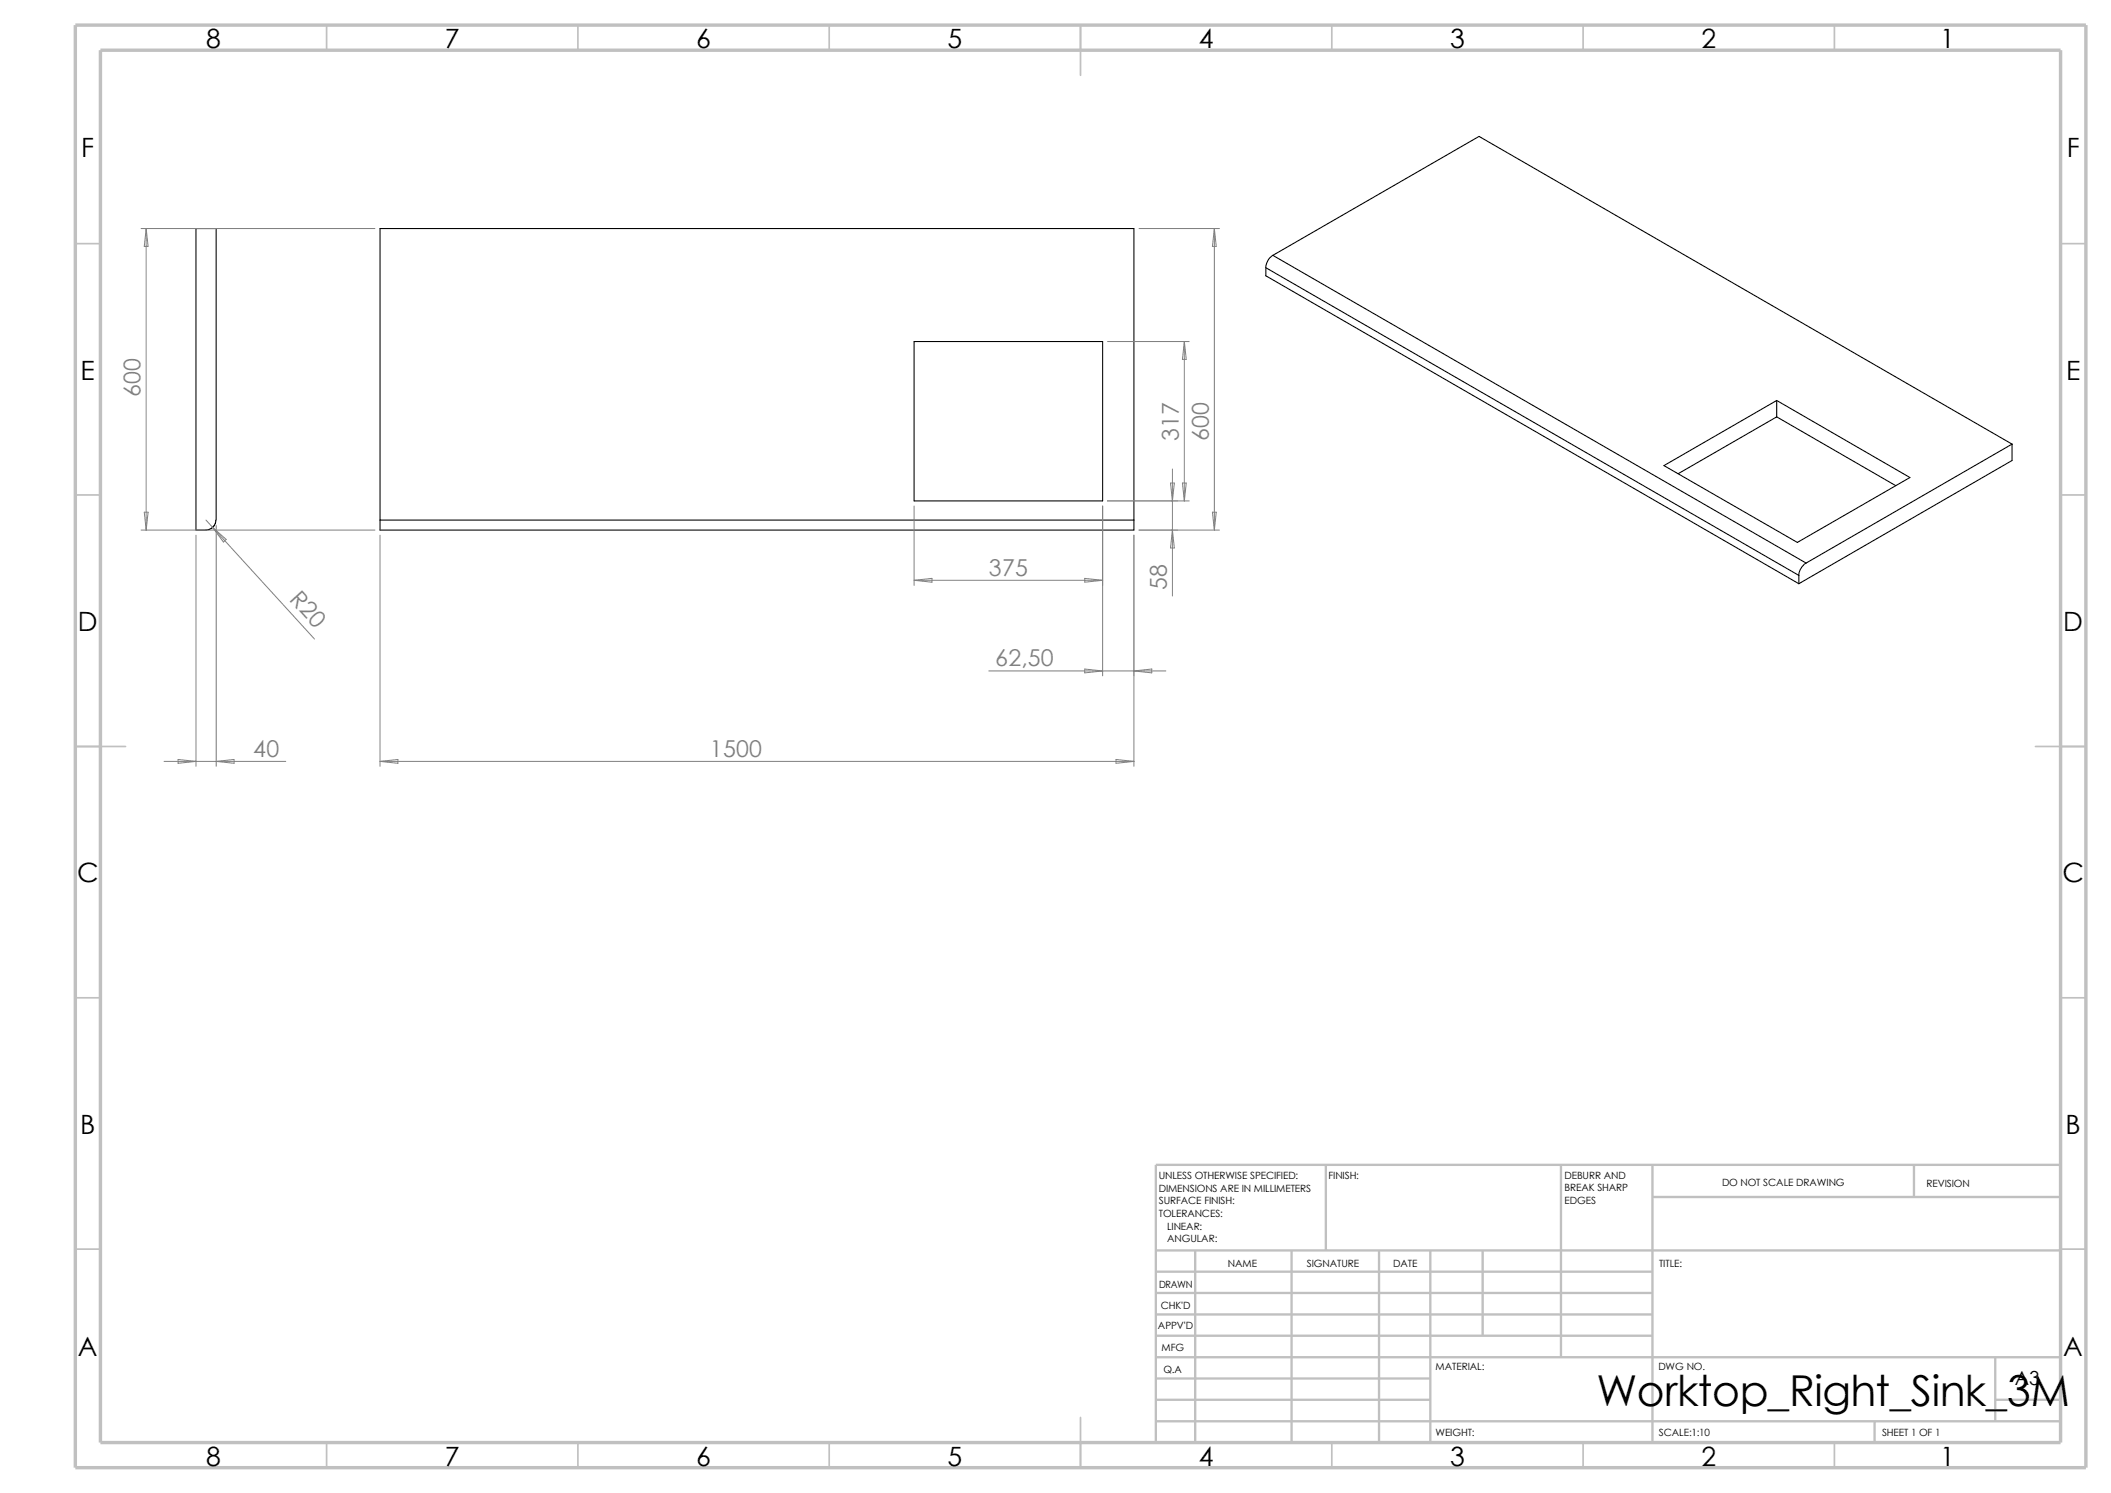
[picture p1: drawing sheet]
<svg xmlns="http://www.w3.org/2000/svg" width="420mm" height="297mm" viewBox="0 0 420 297" stroke-linecap="round" stroke-linejoin="round" font-family="sans-serif">
<g fill="none" stroke="#c0c0c0" stroke-width=".34">
<path d="M65 5v5M115 5v5M165 5v5M215 5v10M265 5v5M315 5v5M365 5v5M15 48.5h5M410 48.5h5M15 98.5h5M410 98.5h5M15 148.5h10"/>
<path d="M405 148.5h10M15 198.5h5M410 198.5h5M15 248.5h5M410 248.5h5M65 287v5M115 287v5M165 287v5M215 282v10M265 287v5M315 287v5M365 287v5"/>
</g>
<g fill="none" stroke="#c0c0c0" stroke-width=".47">
<path d="M263.8 231.7v17.1M310.6 231.7v38.3M328.8 231.7v55.3M328.8 238.1h81.2M380.8 231.7v6.4M410 231.7h-180v55.3M230 248.8h180M230 253h98.8M230 257.2h98.8M237.8 248.8v38.2M257 248.8v38.2M274.4 248.8v38.2"/>
<path d="M284.6 248.8v38.2M295 248.8v16.9M230 261.5h98.8M230 265.7h98.8M230 270h180M230 274.2h54.6M230 278.5h54.6M397 278.5h13M397 270v12.7M230 282.7h180M373 282.7v4.3"/>
</g>
<path d="M15 5h400v287h-400zM20 10h390v277h-390z" fill="none" stroke="#c0c0c0" stroke-width=".68" stroke-linecap="butt"/>
<g fill="none" stroke="#000" stroke-width=".21">
<path d="M251.8 53.3l106.1 61.2M251.8 53.3v1.6l106.1 61.2M253.2 50.8l106.1 61.2M253.2 50.8l41.1-23.7 106 61.2M253.2 50.8a3 3 0 0 0-1.4 2.5M181.9 67.9h37.5v31.8h-37.5zM353.5 79.7v3.2M331 92.6l22.5-12.9 26.5 15.3-22.4 12.9zM353.5 82.9l23.6 13.7M353.5 82.9l-19.6 11.3M400.3 88.3v3.3l-42.4 24.5M400.3 88.3l-41 23.7"/>
<path d="M42.9 103.5v.5l-.3 .6-.5 .5-1.1 .4h-2v-60h4v58M75.6 103.5h150M75.6 103.5v-58h150v58M75.6 103.5v2h150v-2M357.9 114.5v1.6M359.3 112a3.2 3.2 0 0 0-1.4 2.5"/>
</g>
<g fill="none" stroke="#808080" stroke-width=".2">
<path d="M28.1 45.5h46.5M29.1 45.5l.4 3.5h-.8zM29.1 45.5v60M226.6 45.5h16M241.6 45.5v60M241.6 45.5l.4 3.5h-.8zM220.3 67.9h16.3M235.6 67.9l.4 3.6h-.8zM235.6 67.9v31.8M220.3 99.7h16.3M232.9 96.1h.7l-.3 3.6zM233.3 93.3v25.3"/>
<path d="M235.2 96.1h.8l-.4 3.6zM28.1 105.5h46.5M28.7 101.9h.8l-.4 3.6zM39 106.5v45.9M41 103.5l1.3 1.4M42.3 104.9l20.3 22.2M42.3 104.9l2.7 2.4-.6 .5zM43 104.5v47.9M75.6 106.5v45.9M181.9 115.4h37.5M181.9 115.4l3.5-.3v.7zM181.9 100.7v15.8"/>
<path d="M215.8 115.1l3.6 .3-3.6 .4zM219.4 100.7v33.8M225.6 106.5v45.9M226.6 105.5h16M233.3 105.5l.3 3.5h-.7zM241.2 101.9h.8l-.4 3.6zM196.7 133.5h35.2M215.8 133.1l3.6 .4-3.6 .4zM225.6 133.5l3.6-.4v.8zM32.6 151.5h24.3M35.4 151.1l3.6 .4-3.6 .3zM43 151.5l3.6-.4v.7z"/>
<path d="M75.6 151.5h150M75.6 151.5l3.6-.4v.7zM222 151.1l3.6 .4-3.6 .3z"/>
</g>
<text font-size="8.5" x="317.6" y="279.7">Worktop_Right_Sink_3M</text>
<g font-size="5.3">
<text x="41" y="9.6">8</text>
<text x="88.5" y="9.6">7</text>
<text x="138.5" y="9.6">6</text>
<text x="188.5" y="9.6">5</text>
<text x="238.5" y="9.6">4</text>
<text x="288.5" y="9.6">3</text>
<text x="338.5" y="9.6">2</text>
<text x="386" y="9.6">1</text>
<text x="16.2" y="31.3">F</text>
<text x="411.2" y="31.3">F</text>
<text x="16" y="75.6">E</text>
<text x="411" y="75.6">E</text>
<text x="15.5" y="125.6">D</text>
<text x="410.5" y="125.6">D</text>
<text x="15.3" y="175.6">C</text>
<text x="410.3" y="175.6">C</text>
<text x="16" y="225.6">B</text>
<text x="411" y="225.6">B</text>
<text x="15.5" y="269.8">A</text>
<text x="410.5" y="269.8">A</text>
<text x="41" y="291.6">8</text>
<text x="88.5" y="291.6">7</text>
<text x="138.5" y="291.6">6</text>
<text x="188.5" y="291.6">5</text>
<text x="238.5" y="291.6">4</text>
<text x="288.5" y="291.6">3</text>
<text x="338.5" y="291.6">2</text>
<text x="386" y="291.6">1</text>
</g>
<g font-size="4.6" fill="#808080">
<text x="28" y="79" transform="rotate(-90 28 79)">600</text>
<text x="234.5" y="87.7" transform="rotate(-90 234.5 87.7)">317</text>
<text x="240.5" y="87.7" transform="rotate(-90 240.5 87.7)">600</text>
<text x="57.4" y="119.3" transform="rotate(48 57.4 119.3)">R20</text>
<text x="196.7" y="114.5">375</text>
<text x="232.2" y="117.3" transform="rotate(-90 232.2 117.3)">58</text>
<text x="198" y="132.5">62,50</text>
<text x="50.4" y="150.5">40</text>
<text x="141.2" y="150.5">1500</text>
</g>
<text font-size="3.9" x="400.9" y="275.5">A3</text>
<g font-size="2">
<text x="230.5" y="234.6">UNLESS OTHERWISE SPECIFIED:</text>
<text x="230.5" y="237.1">DIMENSIONS ARE IN MILLIMETERS</text>
<text x="230.5" y="239.6">SURFACE FINISH:</text>
<text x="264.3" y="234.6">FINISH:</text>
<text x="311.3" y="239.5">EDGES</text>
<text x="311.3" y="234.5">DEBURR AND</text>
<text x="311.3" y="237">BREAK SHARP</text>
<text x="342.6" y="236">DO NOT SCALE DRAWING</text>
<text x="383.3" y="236.2">REVISION</text>
<text x="230.5" y="242.1">TOLERANCES:</text>
<text x="232.2" y="244.6">LINEAR:</text>
<text x="232.2" y="247.1">ANGULAR:</text>
<text x="260" y="252">SIGNATURE</text>
<text x="277.2" y="252">DATE</text>
<text x="330.1" y="252">TITLE:</text>
<text x="230.6" y="256.2">DRAWN</text>
<text x="244.3" y="252.1">NAME</text>
<text x="230.9" y="260.4">CHK'D</text>
<text x="230.4" y="264.5">APPV'D</text>
<text x="231.1" y="268.8">MFG</text>
<text x="231.5" y="273.1">Q.A</text>
<text x="285.6" y="272.5">MATERIAL:</text>
<text x="329.9" y="272.5">DWG NO.</text>
<text x="285.6" y="285.6">WEIGHT:</text>
<text x="330" y="285.6">SCALE:1:10</text>
<text x="374.4" y="285.6">SHEET 1 OF 1</text>
</g>
</svg>
